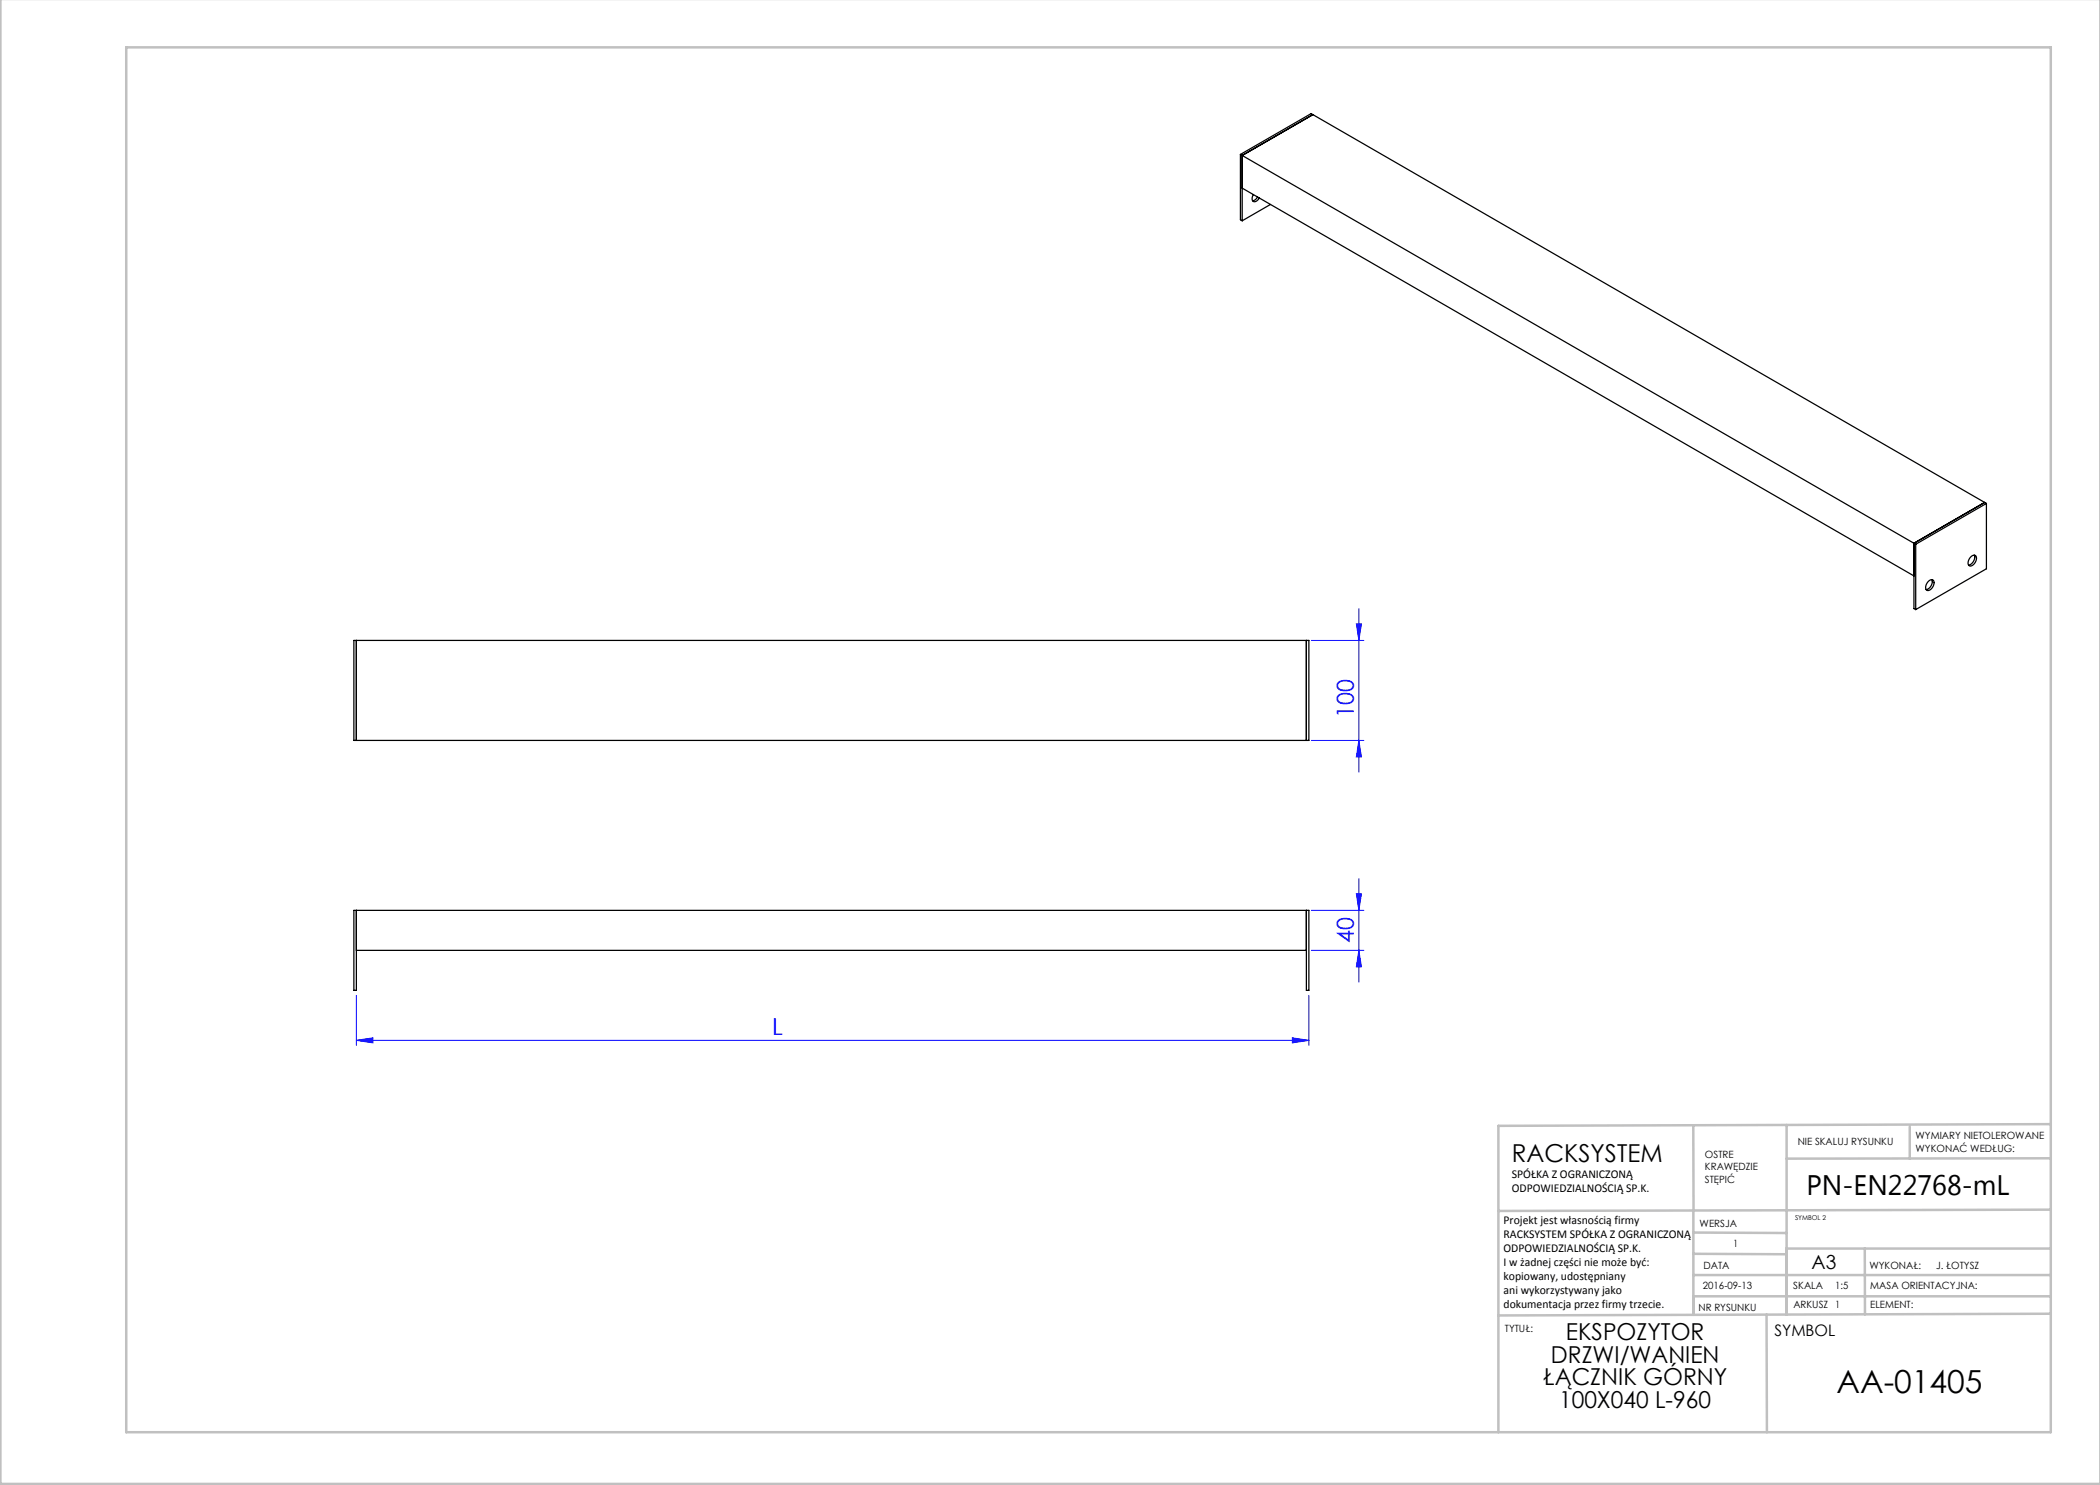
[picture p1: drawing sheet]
<svg xmlns="http://www.w3.org/2000/svg" width="420mm" height="297mm" viewBox="0 0 420 297" stroke-linecap="round" stroke-linejoin="round" font-family="sans-serif">
<g fill="none" stroke="#00f" stroke-width=".2">
<path d="M262.3 128.1h10.5M271.3 124.8h1l-.5 3.3zM271.8 121.7v32.7M262.3 148.1h10.5M271.8 148.1l.5 3.3h-1zM271.3 178.8h1l-.5 3.3zM271.8 175.7v20.7M71.3 199.1v10M261.8 199.1v10M262.3 182.1h10.5M262.3 190.1h10.5M271.8 190.1l.5 3.3h-1z"/>
<path d="M71.3 208.1l3.3-.5v1zM71.3 208.1h190.5M258.5 207.6l3.3 .5-3.3 .5z"/>
</g>
<g fill="none" stroke="#c0c0c0" stroke-width=".5">
<path d="M.1 -.1v296.9h419.9M25.2 9.5h385v276.9h-385zM338.7 225.2v16.9M357.3 225v37.9M382 225.4v6.3M410.1 224.8l-110.4 .4v61.2M410.1 231.7h-52.8M338.7 259.3h71.5M338.7 255h71.5M338.7 250.8l18.6 .1M338.7 246.5l18.6 .1M338.7 242.1v20.9"/>
<path d="M373 249.7v13.2M410.1 241.9l-110.4 .3M410.2 249.7h-52.9v13.2M353.3 262.9l.1 23.5M410.2 262.7l-110.5 .4"/>
</g>
<g fill="#00f">
<path d="M71.3 208.1l3.3-.5v1zM258.5 207.6l3.3 .5-3.3 .5z"/>
<path d="M271.3 178.8h1l-.5 3.3zM271.8 190.1l.5 3.3h-1zM271.3 124.8h1l-.5 3.3zM271.8 148.1l.5 3.3h-1z"/>
</g>
<g fill="none" stroke="#000" stroke-width=".25">
<path d="M248.1 30.9l134.7 77.8M248.1 30.9v13.1l.3 .2M248.1 30.9l14.1-8.2 134.7 77.8M248.4 37.6l134.4 77.6M250.7 38.9a.85 .85 0 0 0 .2 1.5l.4-.2 .6-.6M251.5 39.4l-.5 .6-.5 .1M262.6 22.9l-14.2 8.2v13.1M254.1 40.9l-5.7 3.3M382.8 108.7v13l.3 .2M382.8 108.7l.3 .2M383.1 108.9v13M385.6 116.3a.63 .63 0 0 1 .8-.4 .63 .63 0 0 1 .4 .9 1.42 1.42 0 0 1-1.4 1.3 1.18 1.18 0 0 1 .2-1.8z"/>
<path d="M386.4 115.9a1.59 1.59 0 0 1-1.2 2M394.1 111.4a.63 .63 0 0 1 .8-.4 .63 .63 0 0 1 .4 .9 1.42 1.42 0 0 1-1.4 1.3 1.18 1.18 0 0 1 .2-1.8zM394.9 111a1.59 1.59 0 0 1-1.2 2M396.9 100.5l-14.1 8.2M396.9 100.5l.4 .2M397.3 100.7l-14.2 8.2M397.3 100.7v13.1l-14.2 8.1M70.8 128.1h191v20h-191zM71.3 128.1v20M261.3 128.1v20M71.3 182.1v16h-.5v-16h191v16h-.5v-16M71.3 190.1h190"/>
</g>
<text font-size="6.3" x="367.3" y="278.5">AA-01405</text>
<text font-size="5.6" x="361.3" y="239.1">PN-EN22768-mL</text>
<text font-size="4.9" x="302.4" y="232.4">RACKSYSTEM</text>
<g font-size="4.7" fill="#00f">
<text x="270.8" y="143.5" transform="rotate(-90 270.8 143.5)">100</text>
<text x="270.8" y="188.6" transform="rotate(-90 270.8 188.6)">40</text>
<text x="154.5" y="207.1">L</text>
</g>
<g font-size="4.7">
<text x="313.2" y="268.1">EKSPOZYTOR</text>
<text x="310.2" y="272.6">DRZWI/WANIEN</text>
<text x="308.6" y="277.1">ŁĄCZNIK GÓRNY</text>
<text x="311.8" y="281.6">100X040 L-960</text>
</g>
<text font-size="3.9" x="362.3" y="253.8">A3</text>
<text font-size="3.2" x="354.9" y="267.2">SYMBOL</text>
<g font-size="2.4">
<text x="302.4" y="235.6">SPÓŁKA Z OGRANICZONĄ</text>
<text x="302.4" y="238.4">ODPOWIEDZIALNOŚCIĄ SP.K.</text>
<text x="300.7" y="244.7">Projekt jest własnością firmy</text>
<text x="300.7" y="247.5">RACKSYSTEM SPÓŁKA Z OGRANICZONĄ</text>
<text x="300.7" y="250.3">ODPOWIEDZIALNOŚCIĄ SP.K.</text>
<text x="300.7" y="253.1">I w żadnej części nie może być:</text>
<text x="300.7" y="256">kopiowany, udostępniany</text>
<text x="300.7" y="258.8">ani wykorzystywany jako</text>
<text x="300.7" y="261.6">dokumentacja przez firmy trzecie.</text>
</g>
<g font-size="2">
<text x="383.1" y="227.9">WYMIARY NIETOLEROWANE</text>
<text x="341" y="231.6">OSTRE</text>
<text x="359.5" y="228.9">NIE SKALUJ RYSUNKU</text>
<text x="383.1" y="230.4">WYKONAĆ WEDŁUG:</text>
<text x="341" y="234.1">KRAWĘDZIE</text>
<text x="341" y="236.6">STĘPIĆ</text>
<text x="339.9" y="245.4">WERSJA</text>
<text x="346.6" y="249.5">1</text>
<text x="340.6" y="257.7">2016-09-13</text>
<text x="340.7" y="253.8">DATA</text>
<text x="358.7" y="257.7">SKALA</text>
<text x="367" y="257.7">1:5</text>
<text x="373.9" y="253.8">WYKONAŁ:</text>
<text x="374.1" y="257.7">MASA ORIENTACYJNA:</text>
<text x="387.2" y="253.8">J. ŁOTYSZ</text>
<text x="339.7" y="262.3">NR RYSUNKU</text>
<text x="358.7" y="261.7">ARKUSZ 1</text>
<text x="374.1" y="261.7">ELEMENT:</text>
<text x="301" y="266.4">TYTUŁ:</text>
</g>
<text font-size="1.3" x="359" y="244">SYMBOL 2</text>
</svg>
